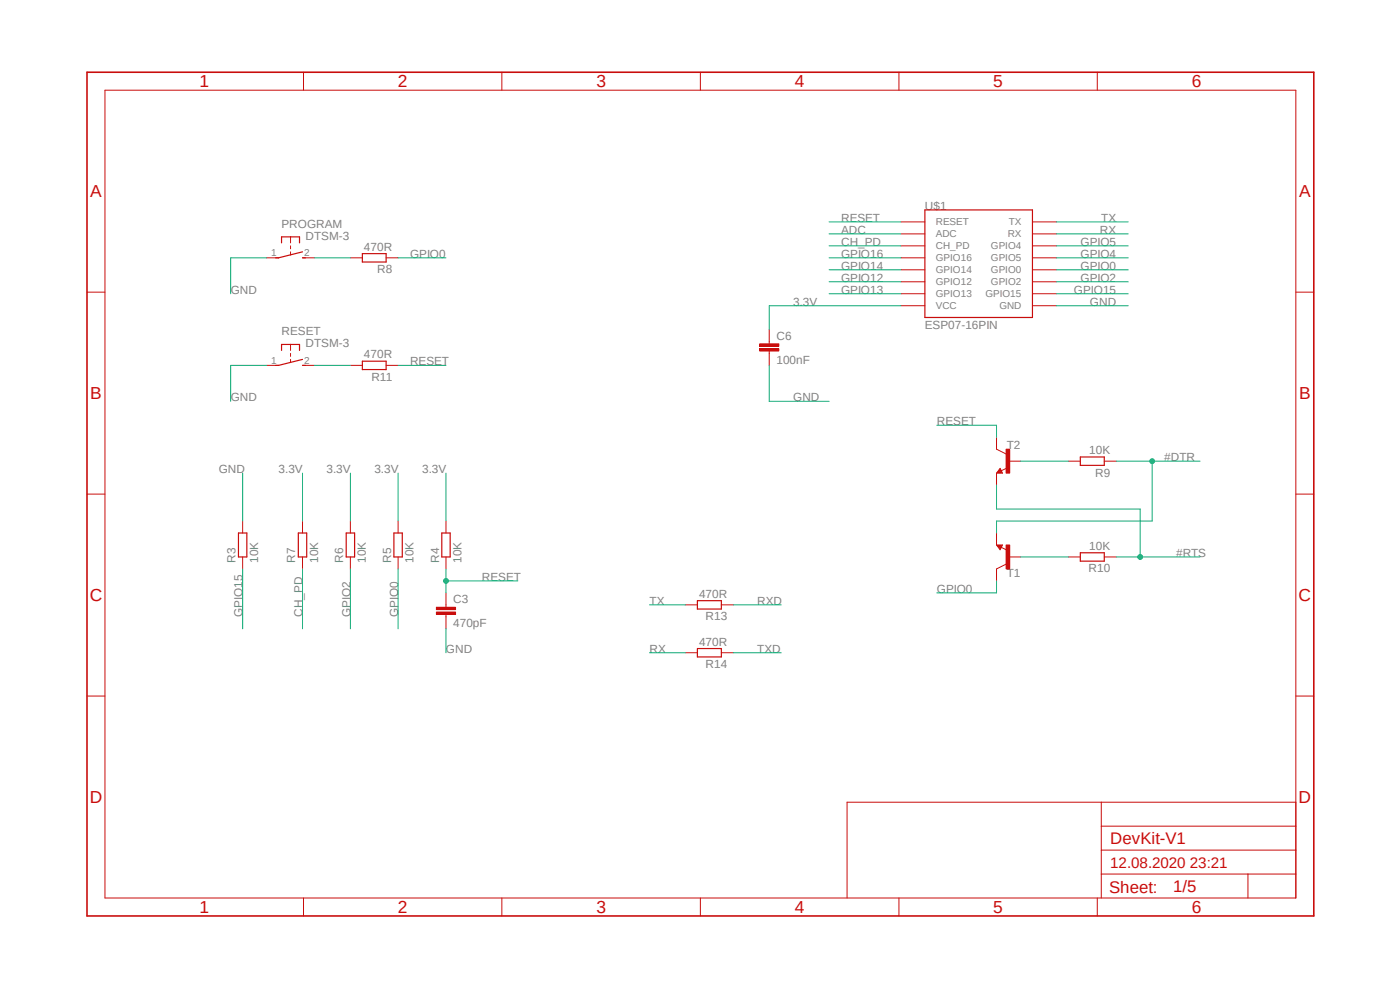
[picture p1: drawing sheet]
<svg xmlns="http://www.w3.org/2000/svg" width="297mm" height="210mm" viewBox="0 0 297 210" stroke-linecap="round" stroke-linejoin="round" font-family="sans-serif">
<path d="M17.9 15l261.2 179.9M279.1 15l-261.2 179.9" fill="none" stroke="#fff" stroke-width=".21"/>
<g fill="none" stroke="#c90d0c" stroke-width=".21">
<path d="M22.3 19.1h252.6v171.4h-252.6zM64.4 15.3v3.8M106.5 15.3v3.8M148.6 15.3v3.8M190.7 15.3v3.8M232.8 15.3v3.8M191.1 47.1h5.1M191.1 49.6h5.1M191.1 52.2h5.1M191.1 54.7h5.1M191.1 57.2h5.1M191.1 59.8h5.1"/>
<path d="M219 47.1h5.1M219 49.6h5.1M219 52.2h5.1M219 54.7h5.1M219 57.2h5.1M219 59.8h5.1M18.5 62h3.8M191.1 62.3h5.1M191.1 64.9h5.1M219 62.3h5.1M219 64.9h5.1M274.9 62h3.8"/>
<path d="M18.5 104.8h3.8M51.5 110.5v2.6M51.5 118.2v2.5M64.2 110.5v2.6M64.2 118.2v2.5M74.3 110.5v2.6M74.3 118.2v2.5M84.5 110.5v2.6M84.5 118.2v2.5M94.6 110.5v2.6M94.6 118.2v2.5M274.9 104.8h3.8"/>
<path d="M94.6 128.3v.5M94.6 130.3v.6M18.5 147.7h3.8M274.9 147.7h3.8M233.6 170.2v20.3M233.6 175.3h41.3M274.9 170.2h-95.2v20.3M64.4 190.5v3.8M106.5 190.5v3.8M148.6 190.5v3.8M190.7 190.5v3.8M232.8 190.5v3.8"/>
<path d="M233.6 185.4h41.3M233.6 180.3h41.3M264.8 185.4v5.1"/>
</g>
<path d="M18.5 15.3h260.2v179h-260.2z" fill="none" stroke="#c90d0c" stroke-width=".34"/>
<path d="M196.2 44.5h22.8v22.9h-22.8zM50.6 113.1h1.8v5.1h-1.8zM63.3 113.1h1.8v5.1h-1.8zM73.4 113.1h1.8v5.1h-1.8zM83.6 113.1h1.7v5.1h-1.7zM93.7 113.1h1.8v5.1h-1.8z" fill="none" stroke="#c90d0c" stroke-width=".25"/>
<path d="M92.6 129.8h4v.5h-4z" fill-rule="evenodd" fill="#c90d0c"/>
<path d="M92.6 129.8h4v.5h-4z" fill="none" stroke="#c90d0c" stroke-width=".21"/>
<path d="M92.6 128.8h4v.5h-4z" fill-rule="evenodd" fill="#c90d0c"/>
<path d="M163.2 72.4v.5M163.2 74.5v.5M92.6 128.8h4v.5h-4zM94.6 125.8v2.5M94.6 130.9v2.5" fill="none" stroke="#c90d0c" stroke-width=".21"/>
<path d="M161.2 74h4v.5h-4z" fill-rule="evenodd" fill="#c90d0c"/>
<path d="M161.2 74h4v.5h-4z" fill="none" stroke="#c90d0c" stroke-width=".21"/>
<path d="M161.2 72.9h4v.5h-4z" fill-rule="evenodd" fill="#c90d0c"/>
<g fill="none" stroke="#c90d0c" stroke-width=".21">
<path d="M56.6 54.7h2.5M61.6 50.2v1.3M61.6 52.2v.6M61.6 53.4v.7M64.2 54.7h2.5M74.3 54.7h2.6M81.9 54.7h2.6M56.6 77.5h2.5M61.6 73.1v1.2M61.6 75v.6M61.6 76.2v.7M64.2 77.5h2.5"/>
<path d="M74.3 77.5h2.6M81.9 77.5h2.6M161.2 72.9h4v.5h-4zM163.2 69.9v2.5M163.2 75v2.5M211.4 115.6h1.3l-.5 1zM212.4 116.1l1.3 .6M213.4 119.7l-2 1"/>
</g>
<path d="M59.7 51.5v-1.3h3.8v1.3M64.2 53.4l-5.1 1.3h-.6M64.2 54.7h.6M76.9 53.8h5v1.8h-5zM59.7 74.3v-1.2h3.8v1.2M64.2 76.2l-5.1 1.3h-.6M64.2 77.5h.6M76.9 76.6h5v1.8h-5zM212.4 115.7h-.7l.5 .7 .2-.5h-.4l.2 .2" fill="none" stroke="#c90d0c" stroke-width=".25"/>
<path d="M213.4 115.6h.8v5.1h-.8z" fill-rule="evenodd" fill="#c90d0c"/>
<path d="M211.4 95.3l2 1M212.2 99.4l.5 1h-1.3zM213.7 99.3l-1.3 .6M211.4 113.1v2.5M213.4 115.6h.8v5.1h-.8zM214 118.2h2.5M211.4 120.7v2.5" fill="none" stroke="#c90d0c" stroke-width=".21"/>
<path d="M212.2 99.9l-.2 .2h.4l-.2-.5-.5 .6h.7" fill="none" stroke="#c90d0c" stroke-width=".25"/>
<path d="M213.4 95.3h.8v5.1h-.8z" fill-rule="evenodd" fill="#c90d0c"/>
<path d="M211.4 92.8v2.5M213.4 95.3h.8v5.1h-.8zM214 97.8h2.5M226.7 97.8h2.5M234.3 97.8h2.5M211.4 100.4v2.5M226.7 118.2h2.5M234.3 118.2h2.5M145.4 128.3h2.6M145.4 138.5h2.6M153 128.3h2.6M153 138.5h2.6" fill="none" stroke="#c90d0c" stroke-width=".21"/>
<path d="M229.2 96.9h5.1v1.8h-5.1zM229.2 117.3h5.1v1.7h-5.1zM148 127.4h5v1.8h-5zM148 137.6h5v1.8h-5z" fill="none" stroke="#c90d0c" stroke-width=".25"/>
<path d="M175.9 47.1h15.2M94.6 120.7v5.1M94.6 123.2h15.3" fill="none" stroke="#0dab76" stroke-width=".21"/>
<circle cx="94.6" cy="123.2" r=".51" fill="#0dab76"/>
<g fill="none" stroke="#0dab76" stroke-width=".21">
<path d="M56.6 54.7h-7.7v7.6M66.7 54.7h7.6M84.5 54.7h10.1M175.9 49.6h15.2M175.9 52.2h15.2M175.9 57.2h15.2M175.9 59.8h15.2M175.9 54.7h15.2M224.1 49.6h15.3M224.1 52.2h15.3M224.1 57.2h15.3M224.1 59.8h15.3"/>
<path d="M224.1 47.1h15.3M56.6 77.5h-7.7v7.6M66.7 77.5h7.6M84.5 77.5h10.1M163.2 77.5v7.6h12.7M175.9 62.3h15.2M191.1 64.9h-27.9v5M224.1 62.3h15.3M224.1 64.9h15.3M198.8 90.2h12.6v2.6M51.5 100.4v10.1M64.2 100.4v10.1"/>
<path d="M74.3 100.4v10.1M84.5 100.4v10.1M94.6 100.4v10.1M211.4 102.9v5.1h30.5v10.2M216.5 118.2h10.2M236.8 118.2h17.8M51.5 120.7v12.7M64.2 120.7v12.7M74.3 120.7v12.7M84.5 120.7v12.7M94.6 133.4v5.1M137.8 138.5h7.6"/>
<path d="M137.8 128.3h7.6M211.4 123.2v2.6h-12.6"/>
<circle cx="94.6" cy="123.2" r=".51"/>
</g>
<circle cx="241.9" cy="118.2" r=".51" fill="#0dab76"/>
<g fill="none" stroke="#0dab76" stroke-width=".21">
<path d="M216.5 97.8h10.2M236.8 97.8h17.8M244.4 97.8v12.7h-33v2.6"/>
<circle cx="241.9" cy="118.2" r=".51"/>
</g>
<circle cx="244.4" cy="97.8" r=".51" fill="#0dab76"/>
<g fill="none" stroke="#0dab76" stroke-width=".21">
<path d="M224.1 54.7h15.3M155.6 128.3h10.1M155.6 138.5h10.1"/>
<circle cx="244.4" cy="97.8" r=".51"/>
</g>
<g font-size="3.7" fill="#c90d0c">
<text x="42.3" y="18.5">1</text>
<text x="84.4" y="18.5">2</text>
<text x="126.5" y="18.5">3</text>
<text x="168.6" y="18.5">4</text>
<text x="210.7" y="18.5">5</text>
<text x="252.9" y="18.5">6</text>
<text x="19.1" y="41.9">A</text>
<text x="275.6" y="41.9">A</text>
<text x="19.1" y="84.7">B</text>
<text x="275.6" y="84.7">B</text>
<text x="19" y="127.5">C</text>
<text x="275.5" y="127.5">C</text>
<text x="19" y="170.4">D</text>
<text x="275.5" y="170.4">D</text>
<text x="42.3" y="193.7">1</text>
<text x="84.4" y="193.7">2</text>
<text x="126.5" y="193.7">3</text>
<text x="168.6" y="193.7">4</text>
<text x="210.7" y="193.7">5</text>
<text x="252.9" y="193.7">6</text>
</g>
<g font-size="3.6" fill="#c90d0c">
<text x="235.5" y="179.1">DevKit-V1</text>
<text x="235.3" y="189.4">Sheet:</text>
<text x="248.9" y="189.2">1/5</text>
</g>
<text font-size="3.2" fill="#c90d0c" x="235.5" y="184.1">12.08.2020 23:21</text>
<g font-size="2.5" fill="#808080">
<text x="178.4" y="47.1">RESET</text>
<text x="196.2" y="44.5">U$1</text>
<text x="233.6" y="47.1">TX</text>
<text x="59.7" y="48.3">PROGRAM</text>
<text x="64.8" y="50.9">DTSM-3</text>
<text x="77.2" y="53.2">470R</text>
<text x="178.4" y="49.6">ADC</text>
<text x="178.4" y="52.2">CH_PD</text>
<text x="229.2" y="52.2">GPIO5</text>
<text x="233.3" y="49.6">RX</text>
<text x="80" y="58">R8</text>
<text x="87" y="54.7">GPIO0</text>
<text x="178.4" y="57.2">GPIO14</text>
<text x="178.4" y="59.8">GPIO12</text>
<text x="178.4" y="54.7">GPIO16</text>
<text x="229.2" y="59.8">GPIO2</text>
<text x="229.2" y="57.2">GPIO0</text>
<text x="229.2" y="54.7">GPIO4</text>
<text x="48.9" y="62.3">GND</text>
<text x="168.3" y="64.9">3.3V</text>
<text x="178.4" y="62.3">GPIO13</text>
<text x="227.8" y="62.3">GPIO15</text>
<text x="231.2" y="64.9">GND</text>
<text x="59.7" y="71.2">RESET</text>
<text x="196.2" y="69.9">ESP07-16PIN</text>
<text x="64.8" y="73.7">DTSM-3</text>
<text x="77.2" y="76">470R</text>
<text x="87" y="77.5">RESET</text>
<text x="164.7" y="77.1">100nF</text>
<text x="164.7" y="72.1">C6</text>
<text x="78.8" y="80.8">R11</text>
<text x="48.9" y="85.1">GND</text>
<text x="168.3" y="85.1">GND</text>
<text x="198.8" y="90.2">RESET</text>
<text x="213.6" y="95.3">T2</text>
<text x="46.4" y="100.4">GND</text>
<text x="59.1" y="100.4">3.3V</text>
<text x="69.3" y="100.4">3.3V</text>
<text x="79.4" y="100.4">3.3V</text>
<text x="89.5" y="100.4">3.3V</text>
<text x="231.1" y="96.3">10K</text>
<text x="232.3" y="101.1">R9</text>
<text x="247" y="97.8">#DTR</text>
<text x="50" y="119.4" transform="rotate(-90 50 119.4)">R3</text>
<text x="54.8" y="119.4" transform="rotate(-90 54.8 119.4)">10K</text>
<text x="62.7" y="119.4" transform="rotate(-90 62.7 119.4)">R7</text>
<text x="67.5" y="119.4" transform="rotate(-90 67.5 119.4)">10K</text>
<text x="72.8" y="119.4" transform="rotate(-90 72.8 119.4)">R6</text>
<text x="77.6" y="119.4" transform="rotate(-90 77.6 119.4)">10K</text>
<text x="83" y="119.4" transform="rotate(-90 83 119.4)">R5</text>
<text x="87.8" y="119.4" transform="rotate(-90 87.8 119.4)">10K</text>
<text x="93.1" y="119.4" transform="rotate(-90 93.1 119.4)">R4</text>
<text x="97.9" y="119.4" transform="rotate(-90 97.9 119.4)">10K</text>
<text x="231.1" y="116.6">10K</text>
<text x="249.5" y="118.2">#RTS</text>
<text x="102.2" y="123.2">RESET</text>
<text x="198.8" y="125.8">GPIO0</text>
<text x="213.6" y="122.5">T1</text>
<text x="230.9" y="121.4">R10</text>
<text x="51.5" y="130.9" transform="rotate(-90 51.5 130.9)">GPIO15</text>
<text x="64.2" y="130.9" transform="rotate(-90 64.2 130.9)">CH_PD</text>
<text x="74.3" y="130.9" transform="rotate(-90 74.3 130.9)">GPIO2</text>
<text x="84.5" y="130.9" transform="rotate(-90 84.5 130.9)">GPIO0</text>
<text x="96.1" y="127.9">C3</text>
<text x="137.8" y="128.3">TX</text>
<text x="148.3" y="126.8">470R</text>
<text x="149.7" y="131.6">R13</text>
<text x="160.7" y="128.3">RXD</text>
<text x="96.1" y="133">470pF</text>
<text x="148.3" y="137">470R</text>
<text x="94.6" y="138.5">GND</text>
<text x="137.8" y="138.5">RX</text>
<text x="149.7" y="141.7">R14</text>
<text x="160.7" y="138.5">TXD</text>
</g>
<g font-size="2.1" fill="#808080">
<text x="198.5" y="47.8">RESET</text>
<text x="214" y="47.8">TX</text>
<text x="198.5" y="50.4">ADC</text>
<text x="198.5" y="52.9">CH_PD</text>
<text x="210.2" y="52.9">GPIO4</text>
<text x="213.8" y="50.4">RX</text>
<text x="57.5" y="54.3">1</text>
<text x="64.5" y="54.3">2</text>
<text x="198.5" y="55.5">GPIO16</text>
<text x="198.5" y="58">GPIO14</text>
<text x="210.2" y="58">GPIO0</text>
<text x="210.2" y="55.5">GPIO5</text>
<text x="198.5" y="60.5">GPIO12</text>
<text x="198.5" y="63.1">GPIO13</text>
<text x="198.5" y="65.6">VCC</text>
<text x="209" y="63.1">GPIO15</text>
<text x="210.2" y="60.5">GPIO2</text>
<text x="212" y="65.6">GND</text>
<text x="57.5" y="77.2">1</text>
<text x="64.5" y="77.2">2</text>
</g>
</svg>
